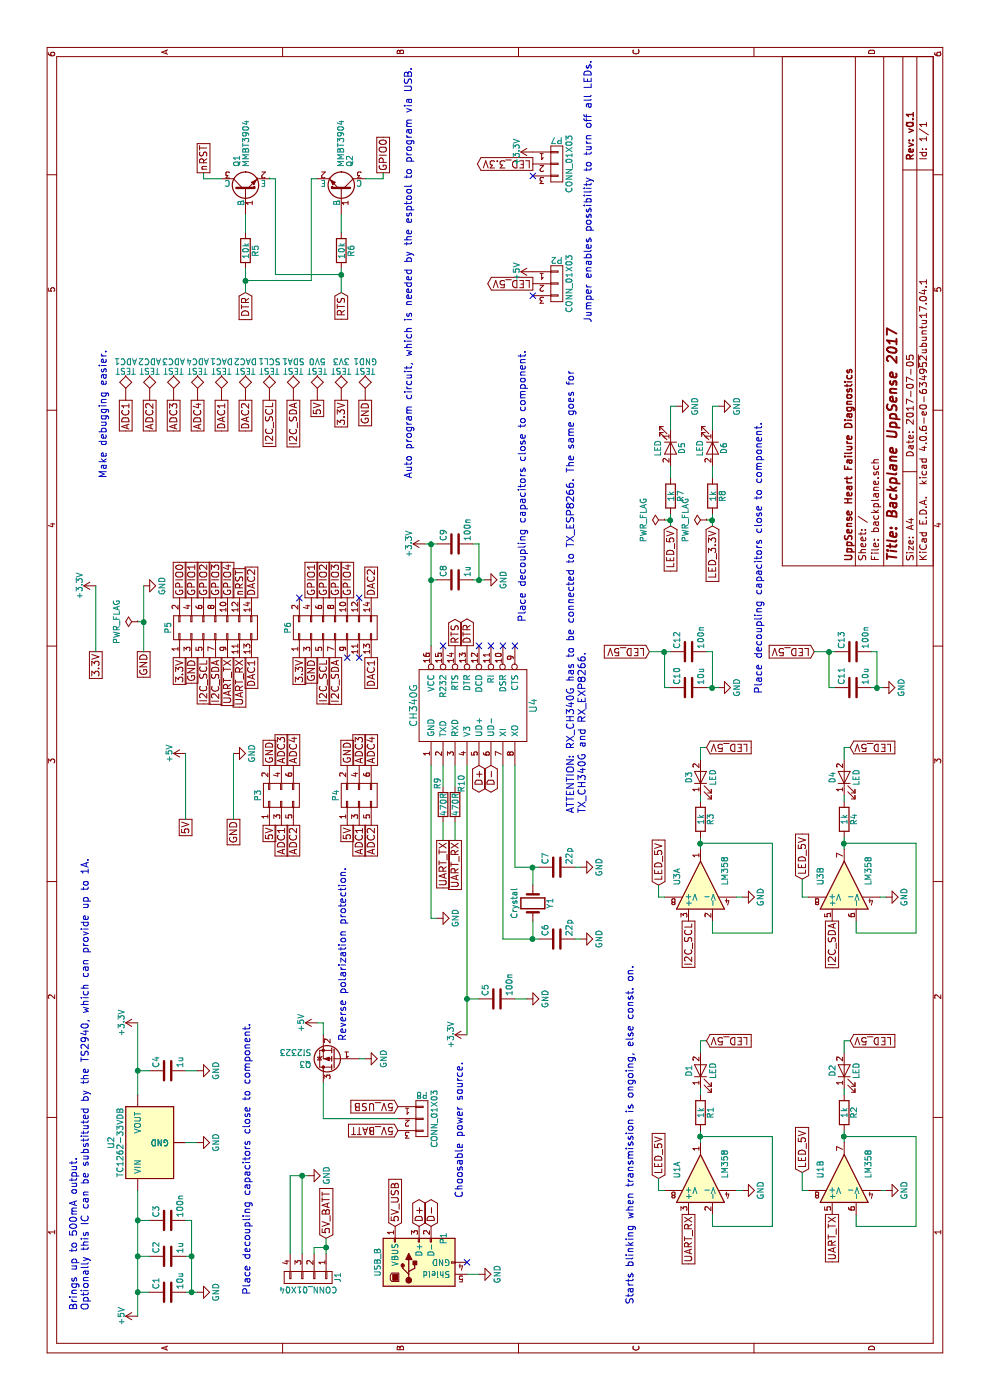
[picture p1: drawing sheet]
EESchema Schematic File Version 2
LIBS:power
LIBS:device
LIBS:transistors
LIBS:conn
LIBS:linear
LIBS:regul
LIBS:74xx
LIBS:cmos4000
LIBS:adc-dac
LIBS:memory
LIBS:xilinx
LIBS:microcontrollers
LIBS:dsp
LIBS:microchip
LIBS:analog_switches
LIBS:motorola
LIBS:texas
LIBS:intel
LIBS:audio
LIBS:interface
LIBS:digital-audio
LIBS:philips
LIBS:display
LIBS:cypress
LIBS:siliconi
LIBS:opto
LIBS:atmel
LIBS:contrib
LIBS:valves
LIBS:silabs
LIBS:ft232rl
LIBS:ch340g
LIBS:lm2840
LIBS:mcp1700
LIBS:backplane-cache
EELAYER 25 0
EELAYER END
$Descr A4 11693 8268
encoding utf-8
Sheet 1 1
Title "Backplane UppSense 2017"
Date "2017-07-05"
Rev "v0.1"
Comp "UppSense Heart Failure Diagnostics"
Comment1 ""
Comment2 ""
Comment3 ""
Comment4 ""
$EndDescr
$Comp
L USB_B P1
U 1 1
P 1150 3500
F 0 "P1" H 1350 3300 50  0000 C CNN
F 1 "USB_B" H 1150 3850 50  0000 C CNN
F 2 "myUSB:ZX62D-B-5P8(30)" V 1100 3400 50  0001 C CNN
F 3 "http://www.farnell.com/cad/2110767.pdf" V 1100 3400 50  0001 C CNN
F 4 "2554980" H 1150 3500 60  0001 C CNN "Farnell"
	1    1150 3500
	1    0    0    -1  
$EndComp
Text GLabel 4800 2250 0    60   UnSpc ~ 0
5V
Text GLabel 4800 2350 0    60   UnSpc ~ 0
ADC1
Text GLabel 4800 2450 0    60   UnSpc ~ 0
ADC2
Text GLabel 5300 2350 2    60   UnSpc ~ 0
ADC3
Text GLabel 5300 2250 2    60   UnSpc ~ 0
GND
$Comp
L CONN_02X03 P3
U 1 1
P 5050 2350
F 0 "P3" H 5050 2550 50  0000 C CNN
F 1 "CONN_02X03" H 5050 2150 50  0001 C CNN
F 2 "Pin_Headers:Pin_Header_Straight_2x03" H 5050 1150 50  0001 C CNN
F 3 "" H 5050 1150 50  0000 C CNN
F 4 "BCS-103-F-D-TE" H 5050 2350 60  0001 C CNN "Samtec"
	1    5050 2350
	1    0    0    -1  
$EndComp
Text GLabel 5300 2450 2    60   UnSpc ~ 0
ADC4
$Comp
L CH340G U4
U 1 1
P 5800 3950
F 0 "U4" H 5800 3450 60  0000 C CNN
F 1 "CH340G" H 5800 4450 60  0000 C CNN
F 2 "SMD_Packages:SO-16-N" H 6000 3300 60  0001 C CNN
F 3 "http://cdn2.boxtec.ch/pub/diverse/ch340g-datasheet.pdf" H 6000 3300 60  0001 C CNN
	1    5800 3950
	1    0    0    -1  
$EndComp
Text GLabel 6200 1500 0    60   UnSpc ~ 0
3.3V
Text GLabel 6200 1600 0    60   UnSpc ~ 0
GND
Text GLabel 6200 1700 0    60   UnSpc ~ 0
I2C_SCL
Text GLabel 6200 1800 0    60   UnSpc ~ 0
I2C_SDA
Text GLabel 6200 1900 0    60   UnSpc ~ 0
UART_TX
Text GLabel 6200 2100 0    60   UnSpc ~ 0
DAC1
Text GLabel 6700 2100 2    60   UnSpc ~ 0
DAC2
Text GLabel 6700 1800 2    60   UnSpc ~ 0
GPIO3
Text GLabel 6700 1900 2    60   UnSpc ~ 0
GPIO4
Text GLabel 6200 2000 0    60   UnSpc ~ 0
UART_RX
Text GLabel 6700 1700 2    60   UnSpc ~ 0
GPIO2
Text GLabel 6700 1600 2    60   UnSpc ~ 0
GPIO1
Text GLabel 6700 1500 2    60   UnSpc ~ 0
GPIO0
Text GLabel 6700 2000 2    60   UnSpc ~ 0
nRST
$Comp
L CONN_02X07 P5
U 1 1
P 6450 1800
F 0 "P5" H 6450 2200 50  0000 C CNN
F 1 "CONN_02X07" V 6450 1800 50  0001 C CNN
F 2 "Pin_Headers:Pin_Header_Straight_2x07" H 6450 600 50  0001 C CNN
F 3 "" H 6450 600 50  0000 C CNN
	1    6450 1800
	1    0    0    -1  
$EndComp
Text GLabel 6200 2500 0    60   UnSpc ~ 0
3.3V
Text GLabel 6200 2600 0    60   UnSpc ~ 0
GND
Text GLabel 6200 2700 0    60   UnSpc ~ 0
I2C_SCL
Text GLabel 6200 2800 0    60   UnSpc ~ 0
I2C_SDA
Text GLabel 6200 3100 0    60   UnSpc ~ 0
DAC1
Text GLabel 6700 3100 2    60   UnSpc ~ 0
DAC2
Text GLabel 6700 2800 2    60   UnSpc ~ 0
GPIO3
Text GLabel 6700 2900 2    60   UnSpc ~ 0
GPIO4
Text GLabel 6700 2700 2    60   UnSpc ~ 0
GPIO2
Text GLabel 6700 2600 2    60   UnSpc ~ 0
GPIO1
$Comp
L CONN_02X07 P6
U 1 1
P 6450 2800
F 0 "P6" H 6450 3200 50  0000 C CNN
F 1 "CONN_02X07" V 6450 2800 50  0001 C CNN
F 2 "Pin_Headers:Pin_Header_Straight_2x07" H 6450 1600 50  0001 C CNN
F 3 "" H 6450 1600 50  0000 C CNN
	1    6450 2800
	1    0    0    -1  
$EndComp
Text GLabel 4800 3000 0    60   UnSpc ~ 0
ADC1
Text GLabel 4800 3100 0    60   UnSpc ~ 0
ADC2
Text GLabel 5300 3000 2    60   UnSpc ~ 0
ADC3
Text GLabel 5300 2900 2    60   UnSpc ~ 0
GND
$Comp
L CONN_02X03 P4
U 1 1
P 5050 3000
F 0 "P4" H 5050 3200 50  0000 C CNN
F 1 "CONN_02X03" H 5050 2800 50  0001 C CNN
F 2 "Pin_Headers:Pin_Header_Straight_2x03" H 5050 1800 50  0001 C CNN
F 3 "" H 5050 1800 50  0000 C CNN
F 4 "BCS-103-F-D-TE" H 5050 3000 60  0001 C CNN "Samtec"
	1    5050 3000
	1    0    0    -1  
$EndComp
Text GLabel 5300 3100 2    60   UnSpc ~ 0
ADC4
NoConn ~ 6300 4300
NoConn ~ 6300 4200
NoConn ~ 6300 4100
NoConn ~ 6300 4000
NoConn ~ 6300 3700
$Comp
L Crystal Y1
U 1 1
P 4150 4450
F 0 "Y1" H 4150 4600 50  0000 C CNN
F 1 "Crystal" H 4150 4300 50  0000 C CNN
F 2 "Crystals:Crystal_SMD_HC49-SD" H 4150 4450 50  0001 C CNN
F 3 "http://www.farnell.com/datasheets/1658661.pdf" H 4150 4450 50  0001 C CNN
F 4 "9713344" H 4150 4450 60  0001 C CNN "Farnell"
	1    4150 4450
	-1   0    0    1   
$EndComp
$Comp
L C C6
U 1 1
P 3850 4650
F 0 "C6" H 3875 4750 50  0000 L CNN
F 1 "22p" H 3875 4550 50  0000 L CNN
F 2 "Resistors_SMD:R_0805" H 3888 4500 50  0001 C CNN
F 3 "" H 3850 4650 50  0001 C CNN
F 4 "1625484" H 3850 4650 60  0001 C CNN "Farnell"
	1    3850 4650
	1    0    0    -1  
$EndComp
$Comp
L C C7
U 1 1
P 4450 4650
F 0 "C7" H 4475 4750 50  0000 L CNN
F 1 "22p" H 4475 4550 50  0000 L CNN
F 2 "Resistors_SMD:R_0805" H 4488 4500 50  0001 C CNN
F 3 "" H 4450 4650 50  0001 C CNN
F 4 "1625484" H 4450 4650 60  0001 C CNN "Farnell"
	1    4450 4650
	1    0    0    -1  
$EndComp
$Comp
L GND #PWR14
U 1 1
P 3850 4850
F 0 "#PWR14" H 3850 4600 50  0001 C CNN
F 1 "GND" H 3850 4700 50  0000 C CNN
F 2 "" H 3850 4850 50  0000 C CNN
F 3 "" H 3850 4850 50  0000 C CNN
	1    3850 4850
	1    0    0    -1  
$EndComp
$Comp
L GND #PWR18
U 1 1
P 4450 4850
F 0 "#PWR18" H 4450 4600 50  0001 C CNN
F 1 "GND" H 4450 4700 50  0000 C CNN
F 2 "" H 4450 4850 50  0000 C CNN
F 3 "" H 4450 4850 50  0000 C CNN
	1    4450 4850
	1    0    0    -1  
$EndComp
Text GLabel 1450 3500 2    60   BiDi ~ 0
D+
Text GLabel 1450 3600 2    60   BiDi ~ 0
D-
Text GLabel 5300 4100 0    60   BiDi ~ 0
D-
Text GLabel 5300 4000 0    60   BiDi ~ 0
D+
$Comp
L +5V #PWR12
U 1 1
P 3150 2650
F 0 "#PWR12" H 3150 2500 50  0001 C CNN
F 1 "+5V" H 3150 2790 50  0000 C CNN
F 2 "" H 3150 2650 50  0000 C CNN
F 3 "" H 3150 2650 50  0000 C CNN
	1    3150 2650
	1    0    0    -1  
$EndComp
Text GLabel 4800 2900 0    60   UnSpc ~ 0
5V
Text GLabel 4850 1550 0    60   UnSpc ~ 0
5V
$Comp
L GND #PWR3
U 1 1
P 1050 4000
F 0 "#PWR3" H 1050 3750 50  0001 C CNN
F 1 "GND" H 1050 3850 50  0000 C CNN
F 2 "" H 1050 4000 50  0000 C CNN
F 3 "" H 1050 4000 50  0000 C CNN
	1    1050 4000
	1    0    0    -1  
$EndComp
Text GLabel 4850 1950 0    60   UnSpc ~ 0
GND
$Comp
L GND #PWR20
U 1 1
P 5400 1950
F 0 "#PWR20" H 5400 1700 50  0001 C CNN
F 1 "GND" H 5400 1800 50  0000 C CNN
F 2 "" H 5400 1950 50  0000 C CNN
F 3 "" H 5400 1950 50  0000 C CNN
	1    5400 1950
	1    0    0    -1  
$EndComp
$Comp
L MMBT3904 Q1
U 1 1
P 10100 2050
F 0 "Q1" H 10300 2125 50  0000 L CNN
F 1 "MMBT3904" H 10300 2050 50  0000 L CNN
F 2 "SOT-23" H 10300 1975 50  0001 L CIN
F 3 "https://www.fairchildsemi.com/datasheets/MM/MMBT3904.pdf" H 10100 2050 50  0001 L CNN
F 4 "1757936RL" H 10100 2050 60  0001 C CNN "Farnell"
	1    10100 2050
	1    0    0    -1  
$EndComp
$Comp
L MMBT3904 Q2
U 1 1
P 10100 2850
F 0 "Q2" H 10300 2925 50  0000 L CNN
F 1 "MMBT3904" H 10300 2850 50  0000 L CNN
F 2 "SOT-23" H 10300 2775 50  0001 L CIN
F 3 "https://www.fairchildsemi.com/datasheets/MM/MMBT3904.pdf" H 10100 2850 50  0001 L CNN
F 4 "1757936RL" H 10100 2850 60  0001 C CNN "Farnell"
	1    10100 2850
	1    0    0    1   
$EndComp
$Comp
L R R5
U 1 1
P 9600 2050
F 0 "R5" V 9680 2050 50  0000 C CNN
F 1 "10k" V 9600 2050 50  0000 C CNN
F 2 "Resistors_SMD:R_0805" V 9530 2050 50  0001 C CNN
F 3 "" H 9600 2050 50  0000 C CNN
F 4 "9237755" V 9600 2050 60  0001 C CNN "Farnell"
	1    9600 2050
	0    1    1    0   
$EndComp
Text GLabel 6300 3800 2    60   Output ~ 0
RTS
Text GLabel 6300 3900 2    60   Output ~ 0
DTR
Text GLabel 9250 2050 0    60   Input ~ 0
DTR
$Comp
L R R6
U 1 1
P 9600 2850
F 0 "R6" V 9680 2850 50  0000 C CNN
F 1 "10k" V 9600 2850 50  0000 C CNN
F 2 "Resistors_SMD:R_0805" V 9530 2850 50  0001 C CNN
F 3 "" H 9600 2850 50  0000 C CNN
F 4 "9237755" V 9600 2850 60  0001 C CNN "Farnell"
	1    9600 2850
	0    1    1    0   
$EndComp
Text GLabel 9250 2850 0    60   Input ~ 0
RTS
Text GLabel 10250 3200 2    60   UnSpc ~ 0
GPIO0
Text GLabel 10250 1700 2    60   UnSpc ~ 0
nRST
Wire Wire Line
	4300 4450 4450 4450
Wire Wire Line
	3850 4200 3850 4500
Wire Wire Line
	3850 4450 4000 4450
Connection ~ 3850 4450
Connection ~ 4450 4450
Wire Wire Line
	4450 4300 4450 4500
Wire Wire Line
	4450 4800 4450 4850
Wire Wire Line
	3850 4800 3850 4850
Wire Wire Line
	9750 2050 9900 2050
Wire Wire Line
	9250 2050 9450 2050
Wire Wire Line
	9250 2850 9450 2850
Wire Wire Line
	9750 2850 9900 2850
Wire Wire Line
	10200 3050 10200 3200
Wire Wire Line
	10200 3200 10250 3200
Wire Wire Line
	10250 1700 10200 1700
Wire Wire Line
	10200 1700 10200 1850
Wire Wire Line
	10200 2250 10200 2250
Connection ~ 9400 2850
Wire Wire Line
	10200 2650 10200 2600
Wire Wire Line
	10200 2600 9350 2600
Wire Wire Line
	9350 2600 9350 2050
Connection ~ 9350 2050
Wire Wire Line
	9400 2850 9400 2300
Wire Wire Line
	9400 2300 10200 2300
Wire Wire Line
	10200 2300 10200 2250
$Comp
L +5V #PWR19
U 1 1
P 5400 1550
F 0 "#PWR19" H 5400 1400 50  0001 C CNN
F 1 "+5V" H 5400 1690 50  0000 C CNN
F 2 "" H 5400 1550 50  0000 C CNN
F 3 "" H 5400 1550 50  0000 C CNN
	1    5400 1550
	1    0    0    -1  
$EndComp
Wire Wire Line
	4850 1550 5400 1550
$Comp
L C C9
U 1 1
P 7150 3800
F 0 "C9" H 7175 3900 50  0000 L CNN
F 1 "100n" H 7175 3700 50  0000 L CNN
F 2 "Resistors_SMD:R_0805" H 7188 3650 50  0001 C CNN
F 3 "" H 7150 3800 50  0000 C CNN
F 4 "499687" H 7150 3800 60  0001 C CNN "Farnell"
	1    7150 3800
	1    0    0    -1  
$EndComp
$Comp
L GND #PWR25
U 1 1
P 6850 4050
F 0 "#PWR25" H 6850 3800 50  0001 C CNN
F 1 "GND" H 6850 3900 50  0000 C CNN
F 2 "" H 6850 4050 50  0000 C CNN
F 3 "" H 6850 4050 50  0000 C CNN
	1    6850 4050
	1    0    0    -1  
$EndComp
Wire Wire Line
	6850 3950 6850 4050
Wire Wire Line
	6850 4000 7150 4000
Wire Wire Line
	7150 4000 7150 3950
Connection ~ 6850 4000
Wire Wire Line
	6850 3600 6850 3650
Wire Wire Line
	7150 3550 7150 3650
Connection ~ 7150 3600
Connection ~ 6850 3600
Text Notes 6500 4400 0    60   ~ 0
Place decoupling capacitors close to component.
Wire Wire Line
	6300 3600 7150 3600
Text GLabel 4675 3700 0    60   UnSpc ~ 0
UART_TX
Text GLabel 4675 3800 0    60   UnSpc ~ 0
UART_RX
$Comp
L GND #PWR15
U 1 1
P 4025 3650
F 0 "#PWR15" H 4025 3400 50  0001 C CNN
F 1 "GND" H 4025 3500 50  0000 C CNN
F 2 "" H 4025 3650 50  0000 C CNN
F 3 "" H 4025 3650 50  0000 C CNN
	1    4025 3650
	1    0    0    -1  
$EndComp
$Comp
L TC1262-33VDB U2
U 1 1
P 2150 1250
F 0 "U2" H 2150 1575 50  0000 C CNN
F 1 "TC1262-33VDB" H 2150 1500 50  0000 C CNN
F 2 "SOT-223" H 2200 1000 50  0001 L CIN
F 3 "http://www.farnell.com/datasheets/1726424.pdf" H 2150 1050 50  0001 C CNN
F 4 "1296594" H 2150 1250 60  0001 C CNN "Farnell"
	1    2150 1250
	1    0    0    -1  
$EndComp
Text Notes 750  750  0    60   ~ 0
Brings up to 500mA output.\nOptionally this IC can be substituted by the TS2940, which can provide up to 1A.
$Comp
L C C4
U 1 1
P 2750 1400
F 0 "C4" H 2775 1500 50  0000 L CNN
F 1 "1u" H 2775 1300 50  0000 L CNN
F 2 "Resistors_SMD:R_0805" H 2788 1250 50  0001 C CNN
F 3 "" H 2750 1400 50  0000 C CNN
F 4 "2496946" H 2750 1400 60  0001 C CNN "Farnell"
	1    2750 1400
	1    0    0    -1  
$EndComp
Wire Wire Line
	2550 1150 3150 1150
Wire Wire Line
	2750 1550 2750 1650
Wire Wire Line
	2150 1650 2150 1550
$Comp
L GND #PWR8
U 1 1
P 2750 1650
F 0 "#PWR8" H 2750 1400 50  0001 C CNN
F 1 "GND" H 2750 1500 50  0000 C CNN
F 2 "" H 2750 1650 50  0000 C CNN
F 3 "" H 2750 1650 50  0000 C CNN
	1    2750 1650
	1    0    0    -1  
$EndComp
$Comp
L GND #PWR7
U 1 1
P 2150 1650
F 0 "#PWR7" H 2150 1400 50  0001 C CNN
F 1 "GND" H 2150 1500 50  0000 C CNN
F 2 "" H 2150 1650 50  0000 C CNN
F 3 "" H 2150 1650 50  0000 C CNN
	1    2150 1650
	1    0    0    -1  
$EndComp
$Comp
L +5V #PWR1
U 1 1
P 700 1150
F 0 "#PWR1" H 700 1000 50  0001 C CNN
F 1 "+5V" H 700 1290 50  0000 C CNN
F 2 "" H 700 1150 50  0000 C CNN
F 3 "" H 700 1150 50  0000 C CNN
	1    700  1150
	1    0    0    -1  
$EndComp
Wire Wire Line
	700  1150 1750 1150
$Comp
L +3.3V #PWR11
U 1 1
P 3150 1150
F 0 "#PWR11" H 3150 1000 50  0001 C CNN
F 1 "+3.3V" H 3150 1290 50  0000 C CNN
F 2 "" H 3150 1150 50  0000 C CNN
F 3 "" H 3150 1150 50  0000 C CNN
	1    3150 1150
	1    0    0    -1  
$EndComp
Text GLabel 6250 800  0    60   UnSpc ~ 0
3.3V
Text GLabel 6250 1200 0    60   UnSpc ~ 0
GND
$Comp
L GND #PWR24
U 1 1
P 6800 1200
F 0 "#PWR24" H 6800 950 50  0001 C CNN
F 1 "GND" H 6800 1050 50  0000 C CNN
F 2 "" H 6800 1200 50  0000 C CNN
F 3 "" H 6800 1200 50  0000 C CNN
	1    6800 1200
	1    0    0    -1  
$EndComp
Wire Wire Line
	6250 800  6800 800 
Wire Wire Line
	6250 1200 6800 1200
Text Notes 7700 3450 0    60   ~ 0
Auto program circuit, which is needed by the esptool to program via USB.
Text Notes 3150 2100 2    60   ~ 0
Place decoupling capacitors close to component.
$Comp
L +3.3V #PWR23
U 1 1
P 6800 800
F 0 "#PWR23" H 6800 650 50  0001 C CNN
F 1 "+3.3V" H 6800 940 50  0000 C CNN
F 2 "" H 6800 800 50  0000 C CNN
F 3 "" H 6800 800 50  0000 C CNN
	1    6800 800 
	1    0    0    -1  
$EndComp
$Comp
L LM358 U1
U 1 1
P 1850 5850
F 0 "U1" H 1850 6050 50  0000 L CNN
F 1 "LM358" H 1850 5650 50  0000 L CNN
F 2 "SMD_Packages:SOIC-8-N" H 1850 5850 50  0001 C CNN
F 3 "" H 1850 5850 50  0000 C CNN
F 4 "1564331" H 1850 5850 60  0001 C CNN "Farnell"
	1    1850 5850
	1    0    0    -1  
$EndComp
Wire Wire Line
	1750 5500 1750 5550
$Comp
L GND #PWR4
U 1 1
P 1750 6200
F 0 "#PWR4" H 1750 5950 50  0001 C CNN
F 1 "GND" H 1750 6050 50  0000 C CNN
F 2 "" H 1750 6200 50  0000 C CNN
F 3 "" H 1750 6200 50  0000 C CNN
	1    1750 6200
	1    0    0    -1  
$EndComp
Wire Wire Line
	1750 6150 1750 6200
Wire Wire Line
	2150 5850 2250 5850
Wire Wire Line
	1450 6450 2200 6450
Wire Wire Line
	2200 6450 2200 5850
Connection ~ 2200 5850
Wire Wire Line
	1550 5950 1450 5950
Wire Wire Line
	1450 5950 1450 6450
Text GLabel 1550 5750 0    60   UnSpc ~ 0
UART_RX
$Comp
L LED D2
U 1 1
P 2750 7050
F 0 "D2" H 2750 7150 50  0000 C CNN
F 1 "LED" H 2750 6950 50  0000 C CNN
F 2 "LEDs:LED_0805" H 2750 7050 50  0001 C CNN
F 3 "http://www.farnell.com/datasheets/1671537.pdf" H 2750 7050 50  0001 C CNN
F 4 "1581242" H 2750 7050 60  0001 C CNN "Farnell"
	1    2750 7050
	1    0    0    -1  
$EndComp
$Comp
L R R2
U 1 1
P 2400 7050
F 0 "R2" V 2480 7050 50  0000 C CNN
F 1 "1k" V 2400 7050 50  0000 C CNN
F 2 "Resistors_SMD:R_0805" V 2330 7050 50  0001 C CNN
F 3 "" H 2400 7050 50  0001 C CNN
F 4 "9237496" V 2400 7050 60  0001 C CNN "Farnell"
	1    2400 7050
	0    1    1    0   
$EndComp
$Comp
L GND #PWR5
U 1 1
P 1750 7400
F 0 "#PWR5" H 1750 7150 50  0001 C CNN
F 1 "GND" H 1750 7250 50  0000 C CNN
F 2 "" H 1750 7400 50  0000 C CNN
F 3 "" H 1750 7400 50  0000 C CNN
	1    1750 7400
	1    0    0    -1  
$EndComp
Wire Wire Line
	1750 7350 1750 7400
Wire Wire Line
	2150 7050 2250 7050
Wire Wire Line
	1450 7650 2200 7650
Wire Wire Line
	2200 7650 2200 7050
Connection ~ 2200 7050
Wire Wire Line
	1550 7150 1450 7150
Wire Wire Line
	1450 7150 1450 7650
Wire Wire Line
	3000 7050 3000 7100
Text GLabel 1550 6950 0    60   UnSpc ~ 0
UART_TX
Text Notes 800  5300 0    60   ~ 0
Starts blinking when transmission is ongoing, else const. on.
$Comp
L LED D1
U 1 1
P 2750 5850
F 0 "D1" H 2750 5950 50  0000 C CNN
F 1 "LED" H 2750 5750 50  0000 C CNN
F 2 "LEDs:LED_0805" H 2750 5850 50  0001 C CNN
F 3 "http://www.farnell.com/datasheets/1671537.pdf" H 2750 5850 50  0001 C CNN
F 4 "1581242" H 2750 5850 60  0001 C CNN "Farnell"
	1    2750 5850
	1    0    0    -1  
$EndComp
$Comp
L R R1
U 1 1
P 2400 5850
F 0 "R1" V 2480 5850 50  0000 C CNN
F 1 "1k" V 2400 5850 50  0000 C CNN
F 2 "Resistors_SMD:R_0805" V 2330 5850 50  0001 C CNN
F 3 "" H 2400 5850 50  0001 C CNN
F 4 "9237496" V 2400 5850 60  0001 C CNN "Farnell"
	1    2400 5850
	0    1    1    0   
$EndComp
Wire Wire Line
	3000 5850 3000 5900
$Comp
L CONN_01X03 P8
U 1 1
P 2350 3525
F 0 "P8" H 2350 3725 50  0000 C CNN
F 1 "CONN_01X03" V 2450 3525 50  0000 C CNN
F 2 "mySamtec:Samtec-PHT-1-3-01-L-S" H 2350 3525 50  0001 C CNN
F 3 "http://suddendocs.samtec.com/catalog_english/pht.pdf" H 2350 3525 50  0001 C CNN
	1    2350 3525
	0    1    1    0   
$EndComp
Text GLabel 1900 6700 2    60   Input ~ 0
LED_5V
$Comp
L LM358 U1
U 2 1
P 1850 7050
F 0 "U1" H 1850 7250 50  0000 L CNN
F 1 "LM358" H 1850 6850 50  0000 L CNN
F 2 "SMD_Packages:SOIC-8-N" H 1850 7050 50  0001 C CNN
F 3 "" H 1850 7050 50  0000 C CNN
F 4 "1564331" H 1850 7050 60  0001 C CNN "Farnell"
	2    1850 7050
	1    0    0    -1  
$EndComp
Wire Wire Line
	1900 6700 1750 6700
Wire Wire Line
	1750 6700 1750 6750
Text GLabel 1850 5500 2    60   Input ~ 0
LED_5V
Wire Wire Line
	1850 5500 1750 5500
Text GLabel 8350 1050 0    60   UnSpc ~ 0
ADC1
Text GLabel 8350 1250 0    60   UnSpc ~ 0
ADC2
Text GLabel 8350 1450 0    60   UnSpc ~ 0
ADC3
Text GLabel 8350 1650 0    60   UnSpc ~ 0
ADC4
Text GLabel 8350 1850 0    60   UnSpc ~ 0
DAC1
Text GLabel 8350 2250 0    60   UnSpc ~ 0
I2C_SCL
Text GLabel 8350 2450 0    60   UnSpc ~ 0
I2C_SDA
Text GLabel 8350 2850 0    60   UnSpc ~ 0
3.3V
Text GLabel 8350 2650 0    60   UnSpc ~ 0
5V
Text GLabel 8350 3050 0    60   UnSpc ~ 0
GND
Text Notes 7700 900  0    60   ~ 0
Make debugging easier.
$Comp
L LM358 U3
U 1 1
P 4300 5850
F 0 "U3" H 4300 6050 50  0000 L CNN
F 1 "LM358" H 4300 5650 50  0000 L CNN
F 2 "SMD_Packages:SOIC-8-N" H 4300 5850 50  0001 C CNN
F 3 "" H 4300 5850 50  0000 C CNN
F 4 "1564331" H 4300 5850 60  0001 C CNN "Farnell"
	1    4300 5850
	1    0    0    -1  
$EndComp
Wire Wire Line
	4200 5500 4200 5550
$Comp
L GND #PWR16
U 1 1
P 4200 6200
F 0 "#PWR16" H 4200 5950 50  0001 C CNN
F 1 "GND" H 4200 6050 50  0000 C CNN
F 2 "" H 4200 6200 50  0000 C CNN
F 3 "" H 4200 6200 50  0000 C CNN
	1    4200 6200
	1    0    0    -1  
$EndComp
Wire Wire Line
	4200 6150 4200 6200
Wire Wire Line
	4600 5850 4700 5850
Wire Wire Line
	3900 6450 4650 6450
Wire Wire Line
	4650 6450 4650 5850
Connection ~ 4650 5850
Wire Wire Line
	4000 5950 3900 5950
Wire Wire Line
	3900 5950 3900 6450
$Comp
L LED D4
U 1 1
P 5200 7050
F 0 "D4" H 5200 7150 50  0000 C CNN
F 1 "LED" H 5200 6950 50  0000 C CNN
F 2 "LEDs:LED_0805" H 5200 7050 50  0001 C CNN
F 3 "http://www.farnell.com/datasheets/1671537.pdf" H 5200 7050 50  0001 C CNN
F 4 "1581242" H 5200 7050 60  0001 C CNN "Farnell"
	1    5200 7050
	1    0    0    -1  
$EndComp
$Comp
L R R4
U 1 1
P 4850 7050
F 0 "R4" V 4930 7050 50  0000 C CNN
F 1 "1k" V 4850 7050 50  0000 C CNN
F 2 "Resistors_SMD:R_0805" V 4780 7050 50  0001 C CNN
F 3 "" H 4850 7050 50  0001 C CNN
F 4 "9237496" V 4850 7050 60  0001 C CNN "Farnell"
	1    4850 7050
	0    1    1    0   
$EndComp
$Comp
L GND #PWR17
U 1 1
P 4200 7400
F 0 "#PWR17" H 4200 7150 50  0001 C CNN
F 1 "GND" H 4200 7250 50  0000 C CNN
F 2 "" H 4200 7400 50  0000 C CNN
F 3 "" H 4200 7400 50  0000 C CNN
	1    4200 7400
	1    0    0    -1  
$EndComp
Wire Wire Line
	4200 7350 4200 7400
Wire Wire Line
	4600 7050 4700 7050
Wire Wire Line
	3900 7650 4650 7650
Wire Wire Line
	4650 7650 4650 7050
Connection ~ 4650 7050
Wire Wire Line
	4000 7150 3900 7150
Wire Wire Line
	3900 7150 3900 7650
Wire Wire Line
	5450 7050 5450 7100
$Comp
L LED D3
U 1 1
P 5200 5850
F 0 "D3" H 5200 5950 50  0000 C CNN
F 1 "LED" H 5200 5750 50  0000 C CNN
F 2 "LEDs:LED_0805" H 5200 5850 50  0001 C CNN
F 3 "http://www.farnell.com/datasheets/1671537.pdf" H 5200 5850 50  0001 C CNN
F 4 "1581242" H 5200 5850 60  0001 C CNN "Farnell"
	1    5200 5850
	1    0    0    -1  
$EndComp
$Comp
L R R3
U 1 1
P 4850 5850
F 0 "R3" V 4930 5850 50  0000 C CNN
F 1 "1k" V 4850 5850 50  0000 C CNN
F 2 "Resistors_SMD:R_0805" V 4780 5850 50  0001 C CNN
F 3 "" H 4850 5850 50  0001 C CNN
F 4 "9237496" V 4850 5850 60  0001 C CNN "Farnell"
	1    4850 5850
	0    1    1    0   
$EndComp
Wire Wire Line
	5450 5850 5450 5900
Text GLabel 4350 6700 2    60   Input ~ 0
LED_5V
$Comp
L LM358 U3
U 2 1
P 4300 7050
F 0 "U3" H 4300 7250 50  0000 L CNN
F 1 "LM358" H 4300 6850 50  0000 L CNN
F 2 "SMD_Packages:SOIC-8-N" H 4300 7050 50  0001 C CNN
F 3 "" H 4300 7050 50  0000 C CNN
F 4 "1564331" H 4300 7050 60  0001 C CNN "Farnell"
	2    4300 7050
	1    0    0    -1  
$EndComp
Wire Wire Line
	4350 6700 4200 6700
Wire Wire Line
	4200 6700 4200 6750
Text GLabel 4300 5500 2    60   Input ~ 0
LED_5V
Wire Wire Line
	4300 5500 4200 5500
Text GLabel 4000 5750 0    60   UnSpc ~ 0
I2C_SCL
Text GLabel 4000 6950 0    60   UnSpc ~ 0
I2C_SDA
Text GLabel 5450 5900 3    60   Input ~ 0
LED_5V
Text GLabel 5450 7100 3    60   Input ~ 0
LED_5V
Text GLabel 3000 7100 3    60   Input ~ 0
LED_5V
Text GLabel 3000 5900 3    60   Input ~ 0
LED_5V
$Comp
L +3.3V #PWR26
U 1 1
P 7150 3550
F 0 "#PWR26" H 7150 3400 50  0001 C CNN
F 1 "+3.3V" H 7150 3690 50  0000 C CNN
F 2 "" H 7150 3550 50  0000 C CNN
F 3 "" H 7150 3550 50  0000 C CNN
	1    7150 3550
	1    0    0    -1  
$EndComp
$Comp
L +3.3V #PWR10
U 1 1
P 3050 3900
F 0 "#PWR10" H 3050 3750 50  0001 C CNN
F 1 "+3.3V" H 3050 4040 50  0000 C CNN
F 2 "" H 3050 3900 50  0000 C CNN
F 3 "" H 3050 3900 50  0000 C CNN
	1    3050 3900
	1    0    0    -1  
$EndComp
Wire Wire Line
	3050 3900 5300 3900
Wire Wire Line
	900  1550 900  1650
$Comp
L GND #PWR2
U 1 1
P 900 1650
F 0 "#PWR2" H 900 1400 50  0001 C CNN
F 1 "GND" H 900 1500 50  0000 C CNN
F 2 "" H 900 1650 50  0000 C CNN
F 3 "" H 900 1650 50  0000 C CNN
	1    900  1650
	1    0    0    -1  
$EndComp
Wire Wire Line
	900  1250 900  1150
Connection ~ 900  1150
$Comp
L C C5
U 1 1
P 3350 4150
F 0 "C5" H 3375 4250 50  0000 L CNN
F 1 "100n" H 3375 4050 50  0000 L CNN
F 2 "Resistors_SMD:R_0805" H 3388 4000 50  0001 C CNN
F 3 "" H 3350 4150 50  0000 C CNN
F 4 "499687" H 3350 4150 60  0001 C CNN "Farnell"
	1    3350 4150
	1    0    0    -1  
$EndComp
Wire Wire Line
	3350 4000 3350 3900
Connection ~ 3350 3900
$Comp
L GND #PWR13
U 1 1
P 3350 4400
F 0 "#PWR13" H 3350 4150 50  0001 C CNN
F 1 "GND" H 3350 4250 50  0000 C CNN
F 2 "" H 3350 4400 50  0000 C CNN
F 3 "" H 3350 4400 50  0000 C CNN
	1    3350 4400
	1    0    0    -1  
$EndComp
Wire Wire Line
	3350 4300 3350 4400
$Comp
L C C1
U 1 1
P 900 1400
F 0 "C1" H 925 1500 50  0000 L CNN
F 1 "10u" H 925 1300 50  0000 L CNN
F 2 "Resistors_SMD:R_0805" H 938 1250 50  0001 C CNN
F 3 "" H 900 1400 50  0000 C CNN
F 4 "1833812" H 900 1400 60  0001 C CNN "Farnell"
	1    900  1400
	1    0    0    -1  
$EndComp
$Comp
L C C8
U 1 1
P 6850 3800
F 0 "C8" H 6875 3900 50  0000 L CNN
F 1 "1u" H 6875 3700 50  0000 L CNN
F 2 "Resistors_SMD:R_0805" H 6888 3650 50  0001 C CNN
F 3 "" H 6850 3800 50  0000 C CNN
F 4 "2496946" H 6850 3800 60  0001 C CNN "Farnell"
	1    6850 3800
	1    0    0    -1  
$EndComp
Wire Wire Line
	5300 4200 3850 4200
Wire Wire Line
	4450 4300 5300 4300
$Comp
L C C3
U 1 1
P 1500 1400
F 0 "C3" H 1525 1500 50  0000 L CNN
F 1 "100n" H 1525 1300 50  0000 L CNN
F 2 "Resistors_SMD:R_0805" H 1538 1250 50  0001 C CNN
F 3 "" H 1500 1400 50  0000 C CNN
F 4 "499687" H 1500 1400 60  0001 C CNN "Farnell"
	1    1500 1400
	1    0    0    -1  
$EndComp
Wire Wire Line
	1200 1550 1200 1600
Wire Wire Line
	1500 1600 1500 1550
$Comp
L C C2
U 1 1
P 1200 1400
F 0 "C2" H 1225 1500 50  0000 L CNN
F 1 "1u" H 1225 1300 50  0000 L CNN
F 2 "Resistors_SMD:R_0805" H 1238 1250 50  0001 C CNN
F 3 "" H 1200 1400 50  0000 C CNN
F 4 "2496946" H 1200 1400 60  0001 C CNN "Farnell"
	1    1200 1400
	1    0    0    -1  
$EndComp
Wire Wire Line
	900  1600 1500 1600
Connection ~ 900  1600
Connection ~ 1200 1600
Wire Wire Line
	1200 1250 1200 1150
Connection ~ 1200 1150
Wire Wire Line
	1500 1250 1500 1150
Connection ~ 1500 1150
Wire Wire Line
	5300 3600 4025 3600
Wire Wire Line
	4025 3600 4025 3650
$Comp
L LED D5
U 1 1
P 7950 5600
F 0 "D5" H 7950 5700 50  0000 C CNN
F 1 "LED" H 7950 5500 50  0000 C CNN
F 2 "LEDs:LED_0805" H 7950 5600 50  0001 C CNN
F 3 "http://www.farnell.com/datasheets/1671537.pdf" H 7950 5600 50  0001 C CNN
F 4 "1581242" H 7950 5600 60  0001 C CNN "Farnell"
	1    7950 5600
	-1   0    0    1   
$EndComp
$Comp
L R R7
U 1 1
P 7550 5600
F 0 "R7" V 7630 5600 50  0000 C CNN
F 1 "1k" V 7550 5600 50  0000 C CNN
F 2 "Resistors_SMD:R_0805" V 7480 5600 50  0001 C CNN
F 3 "" H 7550 5600 50  0001 C CNN
F 4 "9237496" V 7550 5600 60  0001 C CNN "Farnell"
	1    7550 5600
	0    1    1    0   
$EndComp
$Comp
L LED D6
U 1 1
P 7950 5950
F 0 "D6" H 7950 6050 50  0000 C CNN
F 1 "LED" H 7950 5850 50  0000 C CNN
F 2 "LEDs:LED_0805" H 7950 5950 50  0001 C CNN
F 3 "http://www.farnell.com/datasheets/1671537.pdf" H 7950 5950 50  0001 C CNN
F 4 "1581242" H 7950 5950 60  0001 C CNN "Farnell"
	1    7950 5950
	-1   0    0    1   
$EndComp
$Comp
L R R8
U 1 1
P 7550 5950
F 0 "R8" V 7630 5950 50  0000 C CNN
F 1 "1k" V 7550 5950 50  0000 C CNN
F 2 "Resistors_SMD:R_0805" V 7480 5950 50  0001 C CNN
F 3 "" H 7550 5950 50  0001 C CNN
F 4 "9237496" V 7550 5950 60  0001 C CNN "Farnell"
	1    7550 5950
	0    1    1    0   
$EndComp
$Comp
L GND #PWR28
U 1 1
P 8300 6000
F 0 "#PWR28" H 8300 5750 50  0001 C CNN
F 1 "GND" H 8300 5850 50  0000 C CNN
F 2 "" H 8300 6000 50  0000 C CNN
F 3 "" H 8300 6000 50  0000 C CNN
	1    8300 6000
	1    0    0    -1  
$EndComp
$Comp
L GND #PWR27
U 1 1
P 8300 5650
F 0 "#PWR27" H 8300 5400 50  0001 C CNN
F 1 "GND" H 8300 5500 50  0000 C CNN
F 2 "" H 8300 5650 50  0000 C CNN
F 3 "" H 8300 5650 50  0000 C CNN
	1    8300 5650
	1    0    0    -1  
$EndComp
Wire Wire Line
	7700 5600 7800 5600
Wire Wire Line
	8100 5600 8300 5600
Wire Wire Line
	8300 5600 8300 5650
Wire Wire Line
	8100 5950 8300 5950
Wire Wire Line
	8300 5950 8300 6000
Wire Wire Line
	7800 5950 7700 5950
Text GLabel 7300 5600 0    60   Input ~ 0
LED_5V
Wire Wire Line
	7300 5600 7400 5600
$Comp
L CONN_01X03 P7
U 1 1
P 10325 4650
F 0 "P7" H 10325 4850 50  0000 C CNN
F 1 "CONN_01X03" V 10425 4650 50  0000 C CNN
F 2 "mySamtec:Samtec-PHT-1-3-01-L-S" H 10325 4650 50  0001 C CNN
F 3 "http://suddendocs.samtec.com/catalog_english/pht.pdf" H 10325 4650 50  0001 C CNN
	1    10325 4650
	0    1    1    0   
$EndComp
NoConn ~ 10225 4450
Text GLabel 10325 4450 1    60   Output ~ 0
LED_3.3V
Text Notes 9000 4950 0    60   ~ 0
Jumper enables possibility to turn off all LEDs.
$Comp
L +3.3V #PWR30
U 1 1
P 10425 4450
F 0 "#PWR30" H 10425 4300 50  0001 C CNN
F 1 "+3.3V" H 10425 4590 50  0000 C CNN
F 2 "" H 10425 4450 50  0000 C CNN
F 3 "" H 10425 4450 50  0000 C CNN
	1    10425 4450
	1    0    0    -1  
$EndComp
Text GLabel 7300 5950 0    60   Input ~ 0
LED_3.3V
Wire Wire Line
	7300 5950 7400 5950
Text Notes 4900 4900 0    60   ~ 0
ATTENTION: RX_CH340G has to be connected to TX_ESP8266. The same goes for\nTX_CH340G and RX_EXP8266. \n
Wire Wire Line
	2750 1250 2750 1150
Connection ~ 2750 1150
Wire Wire Line
	4850 1950 5400 1950
$Comp
L PWR_FLAG #FLG2
U 1 1
P 7350 5550
F 0 "#FLG2" H 7350 5645 50  0001 C CNN
F 1 "PWR_FLAG" H 7350 5730 50  0000 C CNN
F 2 "" H 7350 5550 50  0000 C CNN
F 3 "" H 7350 5550 50  0000 C CNN
	1    7350 5550
	1    0    0    -1  
$EndComp
$Comp
L PWR_FLAG #FLG3
U 1 1
P 7350 5900
F 0 "#FLG3" H 7350 5995 50  0001 C CNN
F 1 "PWR_FLAG" H 7350 6080 50  0000 C CNN
F 2 "" H 7350 5900 50  0000 C CNN
F 3 "" H 7350 5900 50  0000 C CNN
	1    7350 5900
	1    0    0    -1  
$EndComp
Wire Wire Line
	7350 5900 7350 5950
Connection ~ 7350 5950
Wire Wire Line
	7350 5550 7350 5600
Connection ~ 7350 5600
$Comp
L PWR_FLAG #FLG1
U 1 1
P 6500 1150
F 0 "#FLG1" H 6500 1245 50  0001 C CNN
F 1 "PWR_FLAG" H 6500 1330 50  0000 C CNN
F 2 "" H 6500 1150 50  0000 C CNN
F 3 "" H 6500 1150 50  0000 C CNN
	1    6500 1150
	1    0    0    -1  
$EndComp
Wire Wire Line
	6500 1150 6500 1200
Connection ~ 6500 1200
Wire Wire Line
	1050 3900 1050 4000
NoConn ~ 1150 3900
NoConn ~ 6700 2500
NoConn ~ 6200 2900
NoConn ~ 6700 3000
NoConn ~ 6200 3000
$Comp
L TEST ADC1
U 1 1
P 8350 1050
F 0 "ADC1" H 8350 1350 50  0000 C BNN
F 1 "TEST" H 8350 1300 50  0000 C CNN
F 2 "myTestPoints:TP_SMD_quadr_1mm" H 8350 1050 50  0001 C CNN
F 3 "" H 8350 1050 50  0001 C CNN
	1    8350 1050
	0    1    1    0   
$EndComp
$Comp
L TEST ADC2
U 1 1
P 8350 1250
F 0 "ADC2" H 8350 1550 50  0000 C BNN
F 1 "TEST" H 8350 1500 50  0000 C CNN
F 2 "myTestPoints:TP_SMD_quadr_1mm" H 8350 1250 50  0001 C CNN
F 3 "" H 8350 1250 50  0001 C CNN
	1    8350 1250
	0    1    1    0   
$EndComp
$Comp
L TEST ADC3
U 1 1
P 8350 1450
F 0 "ADC3" H 8350 1750 50  0000 C BNN
F 1 "TEST" H 8350 1700 50  0000 C CNN
F 2 "myTestPoints:TP_SMD_quadr_1mm" H 8350 1450 50  0001 C CNN
F 3 "" H 8350 1450 50  0001 C CNN
	1    8350 1450
	0    1    1    0   
$EndComp
$Comp
L TEST ADC4
U 1 1
P 8350 1650
F 0 "ADC4" H 8350 1950 50  0000 C BNN
F 1 "TEST" H 8350 1900 50  0000 C CNN
F 2 "myTestPoints:TP_SMD_quadr_1mm" H 8350 1650 50  0001 C CNN
F 3 "" H 8350 1650 50  0001 C CNN
	1    8350 1650
	0    1    1    0   
$EndComp
$Comp
L TEST DAC1
U 1 1
P 8350 1850
F 0 "DAC1" H 8350 2150 50  0000 C BNN
F 1 "TEST" H 8350 2100 50  0000 C CNN
F 2 "myTestPoints:TP_SMD_quadr_1mm" H 8350 1850 50  0001 C CNN
F 3 "" H 8350 1850 50  0001 C CNN
	1    8350 1850
	0    1    1    0   
$EndComp
$Comp
L TEST SCL1
U 1 1
P 8350 2250
F 0 "SCL1" H 8350 2550 50  0000 C BNN
F 1 "TEST" H 8350 2500 50  0000 C CNN
F 2 "myTestPoints:TP_SMD_quadr_1mm" H 8350 2250 50  0001 C CNN
F 3 "" H 8350 2250 50  0001 C CNN
	1    8350 2250
	0    1    1    0   
$EndComp
$Comp
L TEST SDA1
U 1 1
P 8350 2450
F 0 "SDA1" H 8350 2750 50  0000 C BNN
F 1 "TEST" H 8350 2700 50  0000 C CNN
F 2 "myTestPoints:TP_SMD_quadr_1mm" H 8350 2450 50  0001 C CNN
F 3 "" H 8350 2450 50  0001 C CNN
	1    8350 2450
	0    1    1    0   
$EndComp
$Comp
L TEST 5V0
U 1 1
P 8350 2650
F 0 "5V0" H 8350 2950 50  0000 C BNN
F 1 "TEST" H 8350 2900 50  0000 C CNN
F 2 "myTestPoints:TP_SMD_quadr_1mm" H 8350 2650 50  0001 C CNN
F 3 "" H 8350 2650 50  0001 C CNN
	1    8350 2650
	0    1    1    0   
$EndComp
$Comp
L TEST 3V3
U 1 1
P 8350 2850
F 0 "3V3" H 8350 3150 50  0000 C BNN
F 1 "TEST" H 8350 3100 50  0000 C CNN
F 2 "myTestPoints:TP_SMD_quadr_1mm" H 8350 2850 50  0001 C CNN
F 3 "" H 8350 2850 50  0001 C CNN
	1    8350 2850
	0    1    1    0   
$EndComp
$Comp
L TEST GND1
U 1 1
P 8350 3050
F 0 "GND1" H 8350 3350 50  0000 C BNN
F 1 "TEST" H 8350 3300 50  0000 C CNN
F 2 "myTestPoints:TP_SMD_quadr_3mm" H 8350 3050 50  0001 C CNN
F 3 "" H 8350 3050 50  0001 C CNN
	1    8350 3050
	0    1    1    0   
$EndComp
$Comp
L Q_PMOS_GSD Q3
U 1 1
P 2850 2800
F 0 "Q3" H 3050 2850 50  0000 L CNN
F 1 "Si2323" H 3050 2750 50  0000 L CNN
F 2 "TO_SOT_Packages_SMD:SOT-23" H 3050 2900 50  0001 C CNN
F 3 "http://www.farnell.com/datasheets/2049166.pdf" H 2850 2800 50  0001 C CNN
F 4 "1470106" H 2850 2800 60  0001 C CNN "Farnell"
	1    2850 2800
	0    -1   -1   0   
$EndComp
Wire Wire Line
	3050 2700 3150 2700
Wire Wire Line
	3150 2700 3150 2650
$Comp
L GND #PWR9
U 1 1
P 2850 3050
F 0 "#PWR9" H 2850 2800 50  0001 C CNN
F 1 "GND" H 2850 2900 50  0000 C CNN
F 2 "" H 2850 3050 50  0000 C CNN
F 3 "" H 2850 3050 50  0000 C CNN
	1    2850 3050
	1    0    0    -1  
$EndComp
Wire Wire Line
	2850 3000 2850 3050
Text Notes 4450 2900 2    60   ~ 0
Reverse polarization protection.
Wire Wire Line
	5000 5850 5050 5850
Wire Wire Line
	5350 5850 5450 5850
Wire Wire Line
	5350 7050 5450 7050
Wire Wire Line
	5050 7050 5000 7050
Wire Wire Line
	2900 7050 3000 7050
Wire Wire Line
	2600 7050 2550 7050
Wire Wire Line
	3000 5850 2900 5850
Wire Wire Line
	2600 5850 2550 5850
Text GLabel 8350 2050 0    60   UnSpc ~ 0
DAC2
$Comp
L TEST DAC2
U 1 1
P 8350 2050
F 0 "DAC2" H 8350 2350 50  0000 C BNN
F 1 "TEST" H 8350 2300 50  0000 C CNN
F 2 "myTestPoints:TP_SMD_quadr_1mm" H 8350 2050 50  0001 C CNN
F 3 "" H 8350 2050 50  0001 C CNN
	1    8350 2050
	0    1    1    0   
$EndComp
$Comp
L R R9
U 1 1
P 4975 3700
F 0 "R9" V 4925 3875 50  0000 C CNN
F 1 "470R" V 4975 3700 50  0000 C CNN
F 2 "Resistors_SMD:R_0805" V 4905 3700 50  0001 C CNN
F 3 "" H 4975 3700 50  0001 C CNN
F 4 "2447662" V 4975 3700 60  0001 C CNN "Farnell"
	1    4975 3700
	0    1    1    0   
$EndComp
$Comp
L R R10
U 1 1
P 4975 3800
F 0 "R10" V 5025 3975 50  0000 C CNN
F 1 "470R" V 4975 3800 50  0000 C CNN
F 2 "Resistors_SMD:R_0805" V 4905 3800 50  0001 C CNN
F 3 "" H 4975 3800 50  0001 C CNN
F 4 "2447662" V 4975 3800 60  0001 C CNN "Farnell"
	1    4975 3800
	0    1    1    0   
$EndComp
Wire Wire Line
	5125 3700 5300 3700
Wire Wire Line
	4825 3700 4675 3700
Wire Wire Line
	4675 3800 4825 3800
Wire Wire Line
	5125 3800 5300 3800
$Comp
L CONN_01X04 J1
U 1 1
P 1025 2575
F 0 "J1" H 1025 2825 50  0000 C CNN
F 1 "CONN_01X04" V 1125 2575 50  0000 C CNN
F 2 "ConnectorsChina:LED_CONN_1.25_PITCH" H 1025 2575 50  0001 C CNN
F 3 "" H 1025 2575 50  0001 C CNN
	1    1025 2575
	-1   0    0    1   
$EndComp
$Comp
L GND #PWR6
U 1 1
P 1875 2575
F 0 "#PWR6" H 1875 2325 50  0001 C CNN
F 1 "GND" H 1875 2425 50  0000 C CNN
F 2 "" H 1875 2575 50  0000 C CNN
F 3 "" H 1875 2575 50  0000 C CNN
	1    1875 2575
	1    0    0    -1  
$EndComp
Wire Wire Line
	1225 2425 1875 2425
Wire Wire Line
	1875 2425 1875 2575
Wire Wire Line
	1225 2525 1875 2525
Connection ~ 1875 2525
Wire Wire Line
	2350 2700 2350 3325
Text GLabel 2250 3325 1    60   Input ~ 0
5V_BATT
Text GLabel 2450 3325 1    60   Input ~ 0
5V_USB
Wire Wire Line
	2650 2700 2350 2700
Text GLabel 1350 2725 2    60   Input ~ 0
5V_BATT
Wire Wire Line
	1225 2725 1350 2725
Wire Wire Line
	1225 2625 1275 2625
Wire Wire Line
	1275 2625 1275 2725
Connection ~ 1275 2725
Text GLabel 1450 3300 2    60   Input ~ 0
5V_USB
Text Notes 2825 3875 2    60   ~ 0
Choosable power source.
$Comp
L CONN_01X03 P2
U 1 1
P 9325 4650
F 0 "P2" H 9325 4850 50  0000 C CNN
F 1 "CONN_01X03" V 9425 4650 50  0000 C CNN
F 2 "mySamtec:Samtec-PHT-1-3-01-L-S" H 9325 4650 50  0001 C CNN
F 3 "http://suddendocs.samtec.com/catalog_english/pht.pdf" H 9325 4650 50  0001 C CNN
	1    9325 4650
	0    1    1    0   
$EndComp
NoConn ~ 9225 4450
Text GLabel 9325 4450 1    60   Output ~ 0
LED_5V
$Comp
L +5V #PWR29
U 1 1
P 9425 4450
F 0 "#PWR29" H 9425 4300 50  0001 C CNN
F 1 "+5V" H 9425 4590 50  0000 C CNN
F 2 "" H 9425 4450 50  0000 C CNN
F 3 "" H 9425 4450 50  0000 C CNN
	1    9425 4450
	1    0    0    -1  
$EndComp
$Comp
L C C12
U 1 1
P 6250 5750
F 0 "C12" H 6275 5850 50  0000 L CNN
F 1 "100n" H 6275 5650 50  0000 L CNN
F 2 "Resistors_SMD:R_0805" H 6288 5600 50  0001 C CNN
F 3 "" H 6250 5750 50  0000 C CNN
F 4 "499687" H 6250 5750 60  0001 C CNN "Farnell"
	1    6250 5750
	1    0    0    -1  
$EndComp
$Comp
L GND #PWR21
U 1 1
P 5950 6000
F 0 "#PWR21" H 5950 5750 50  0001 C CNN
F 1 "GND" H 5950 5850 50  0000 C CNN
F 2 "" H 5950 6000 50  0000 C CNN
F 3 "" H 5950 6000 50  0000 C CNN
	1    5950 6000
	1    0    0    -1  
$EndComp
Wire Wire Line
	5950 5900 5950 6000
Wire Wire Line
	5950 5950 6250 5950
Wire Wire Line
	6250 5950 6250 5900
Connection ~ 5950 5950
Wire Wire Line
	5950 5550 5950 5600
Connection ~ 6250 5550
Text GLabel 6250 5425 1    60   Input ~ 0
LED_5V
Wire Wire Line
	6250 5425 6250 5600
Wire Wire Line
	5950 5550 6250 5550
$Comp
L C C10
U 1 1
P 5950 5750
F 0 "C10" H 5975 5850 50  0000 L CNN
F 1 "10u" H 5975 5650 50  0000 L CNN
F 2 "Resistors_SMD:R_0805" H 5988 5600 50  0001 C CNN
F 3 "" H 5950 5750 50  0000 C CNN
F 4 "1833812" H 5950 5750 60  0001 C CNN "Farnell"
	1    5950 5750
	1    0    0    -1  
$EndComp
$Comp
L C C13
U 1 1
P 6250 7125
F 0 "C13" H 6275 7225 50  0000 L CNN
F 1 "100n" H 6275 7025 50  0000 L CNN
F 2 "Resistors_SMD:R_0805" H 6288 6975 50  0001 C CNN
F 3 "" H 6250 7125 50  0000 C CNN
F 4 "499687" H 6250 7125 60  0001 C CNN "Farnell"
	1    6250 7125
	1    0    0    -1  
$EndComp
$Comp
L GND #PWR22
U 1 1
P 5950 7375
F 0 "#PWR22" H 5950 7125 50  0001 C CNN
F 1 "GND" H 5950 7225 50  0000 C CNN
F 2 "" H 5950 7375 50  0000 C CNN
F 3 "" H 5950 7375 50  0000 C CNN
	1    5950 7375
	1    0    0    -1  
$EndComp
Wire Wire Line
	5950 7275 5950 7375
Wire Wire Line
	5950 7325 6250 7325
Wire Wire Line
	6250 7325 6250 7275
Connection ~ 5950 7325
Wire Wire Line
	5950 6925 5950 6975
Connection ~ 6250 6925
Text GLabel 6250 6800 1    60   Input ~ 0
LED_5V
Wire Wire Line
	6250 6800 6250 6975
Wire Wire Line
	5950 6925 6250 6925
$Comp
L C C11
U 1 1
P 5950 7125
F 0 "C11" H 5975 7225 50  0000 L CNN
F 1 "10u" H 5975 7025 50  0000 L CNN
F 2 "Resistors_SMD:R_0805" H 5988 6975 50  0001 C CNN
F 3 "" H 5950 7125 50  0000 C CNN
F 4 "1833812" H 5950 7125 60  0001 C CNN "Farnell"
	1    5950 7125
	1    0    0    -1  
$EndComp
Text Notes 5900 6375 0    60   ~ 0
Place decoupling capacitors close to component.
$EndSCHEMATC
